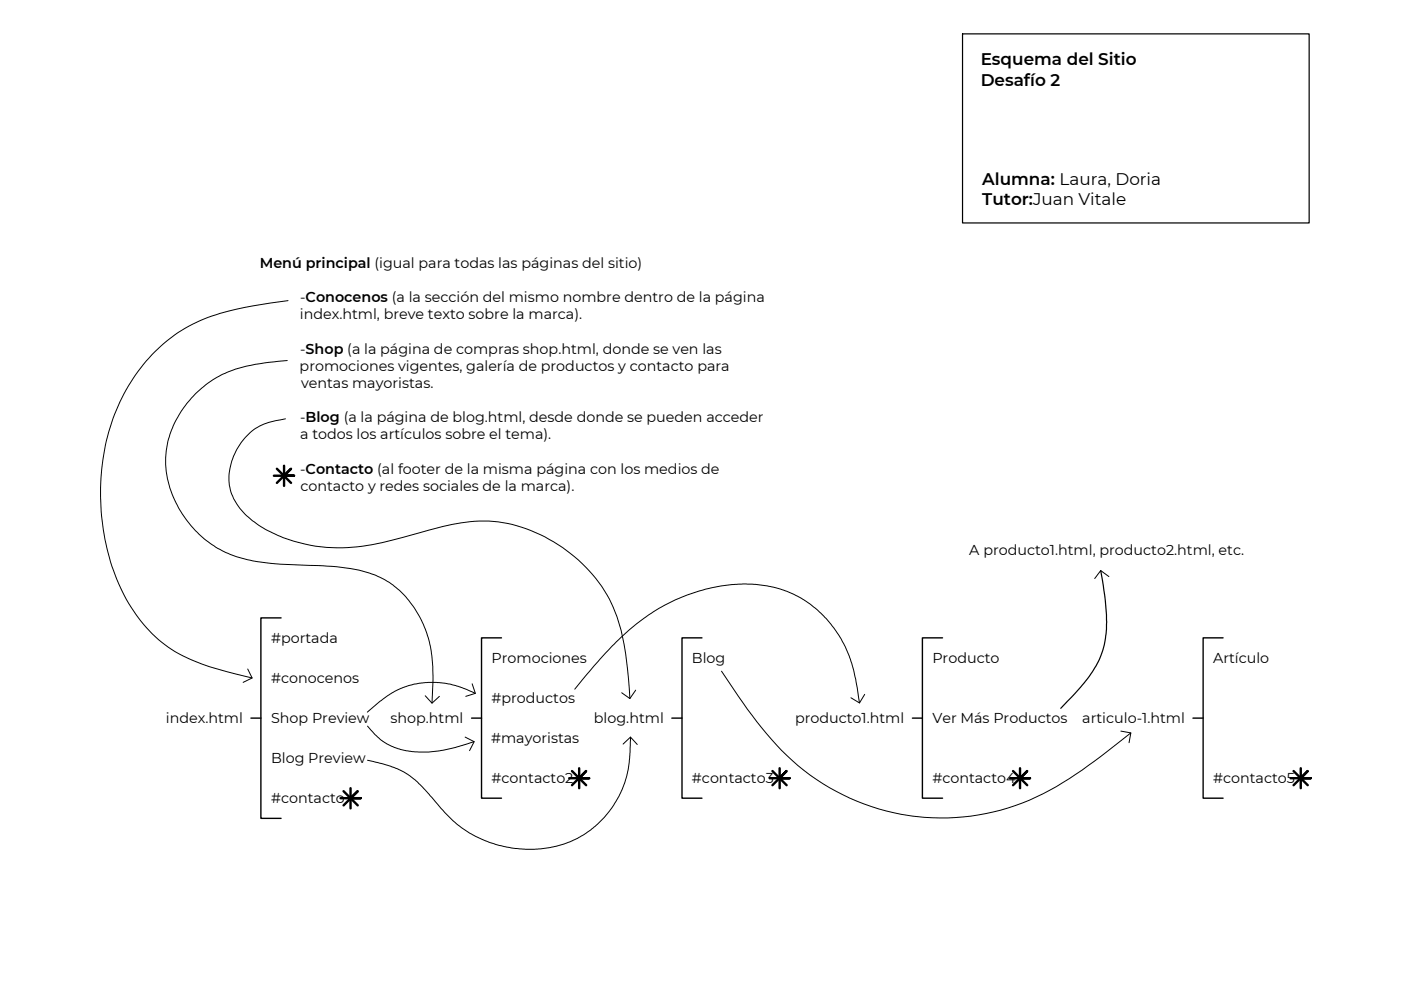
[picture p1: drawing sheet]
<svg xmlns="http://www.w3.org/2000/svg" width="297mm" height="210mm" viewBox="0 0 297 210" stroke-linecap="round" stroke-linejoin="round" font-family="sans-serif">
<!-- layer: 0 -->
<path d="M59.6 131h-4.3v42.5h4.3M106.3 135.2h-4.2v34h4.2M148.8 135.2h-4.2v34h4.2M199.8 135.2h-4.2v34h4.2M259.3 135.2h-4.2v34h4.2M53.2 152.3h2.1M100 152.3h2.1M142.4 152.3h2.2M193.4 152.3h2.2M252.9 152.3h2.2" fill="none" stroke="#000" stroke-width=".3"/>
<g fill="none" stroke="#000" stroke-width=".21">
<path d="M60.9 76.4l-1.9 .2a33.4 33.4 0 0 0-12.2 2.9 21.7 21.7 0 0 0-11.7 17.5 22.5 22.5 0 0 0 21.3 22.3l3 .3 6.1 .3a41.2 41.2 0 0 1 12.9 1.6 19.3 19.3 0 0 1 11.9 12.3 31.5 31.5 0 0 1 1.4 13.3l-.1 2M61.1 63.7a70.8 70.8 0 0 0-17.8 3.9 34.7 34.7 0 0 0-19 20.3 48.5 48.5 0 0 0 2.9 40 28.4 28.4 0 0 0 17.3 13.5l9 2.3M60.5 88.8a14.2 14.2 0 0 0-7.2 2.7 13.1 13.1 0 0 0-4.5 12.4 14.3 14.3 0 0 0 7 8.1 33.3 33.3 0 0 0 24.2 3.3l7.1-1.8a65.4 65.4 0 0 1 13.6-3 30.5 30.5 0 0 1 21.9 8.2 29.4 29.4 0 0 1 9.9 19l.8 6.2 .2 4.2M235.1 122.2l-1.7-1.2-1.3 1.7M52.5 141.8l1 1.9-2 1M77.9 154l1.7 1.8 1.2 1.2 1.1 .7 2.5 1 2.2 .5a27 27 0 0 0 13.2-1.7l.7-.2M90.2 147.5l1.4 1.6 1.6-1.5M98.6 156.3l1.9 1-.9 1.9M100.1 145l.7 2-2.1 .6M100.8 147l-3.6-1.5-2.9-.6-3.6-.2-2.7 .3-3 1-1.9 .9-2.6 1.8-2.6 2.3M121.9 146.1l1.6-2a71.6 71.6 0 0 1 13.5-13.3 35.5 35.5 0 0 1 24.1-6.8l.3 .1a23.1 23.1 0 0 1 19.3 17.2l.7 2.7 .8 5M132.1 157.8l1.6-1.5 1.4 1.5"/>
<path d="M133.7 156.3l-.3 5.2-.7 3.8a20.8 20.8 0 0 1-23.1 14.6l-3.4-.6a24.1 24.1 0 0 1-13.8-9.3l-4-4.3-2-1.5-1.6-.9-2-.8-4.9-1.3M134.8 146.3l-1.3 1.8-1.7-1.2M153 142.3a97.1 97.1 0 0 0 13.8 17.9 47.6 47.6 0 0 0 59.9 4.9 156.7 156.7 0 0 0 13.1-9.7M183.3 147.2l-1.1 1.8-1.8-1.1M237.6 155l2.2 .4-.4 2.1"/>
</g>
<g fill="none" stroke="#000" stroke-width=".51">
<path d="M58.7 99.4l3 3M60.2 98.7v4.3M58.1 100.9h4.2h-2.1l1.5-1.5-3 3M72.2 169.2h4.3h-2.2l1.5-1.4-3 3M72.8 167.8l3 3M74.3 167.1v4.3M120.7 165h4.2h-2.1l1.5-1.5-3 3M121.3 163.5l3 3M122.8 162.9v4.2M163.2 165h4.2h-2.1l1.5-1.5-3 3M163.8 163.5l3 3M165.3 162.9v4.2"/>
<path d="M214.2 165h4.2h-2.1l1.5-1.5-3 3M214.8 163.5l3 3M216.3 162.9v4.2M273.6 165h4.3h-2.1l1.5-1.5-3 3M274.3 163.5l3 3M275.8 162.9v4.2"/>
</g>
<path d="M204.1 7.2h73.5v40.1h-73.5zM233.4 121l.4 2.1a34.9 34.9 0 0 1 .2 14.1 23.7 23.7 0 0 1-6.2 9.9l-2.9 3.1" fill="none" stroke="#000" stroke-width=".25"/>
<g font-size="3.6">
<text x="207.9" y="13.9">Esquema del Sitio</text>
<text x="207.9" y="18.2">Desafío 2</text>
<text x="208.3" y="39.2">Alumna: Laura, Doria</text>
<text x="208.3" y="43.5">Tutor:Juan Vitale</text>
</g>
<g font-size="3">
<text x="55.1" y="56.8">Menú principal (igual para todas las páginas del sitio)</text>
<text x="63.7" y="64.1">-Conocenos (a la sección del mismo nombre dentro de la página</text>
<text x="63.6" y="67.7">index.html, breve texto sobre la marca).</text>
<text x="63.7" y="75">-Shop (a la página de compras shop.html, donde se ven las</text>
<text x="63.5" y="78.6">promociones vigentes, galería de productos y contacto para</text>
<text x="63.8" y="82.3">ventas mayoristas.</text>
<text x="63.7" y="89.5">-Blog (a la página de blog.html, desde donde se pueden acceder</text>
<text x="63.7" y="93.2">a todos los artículos sobre el tema).</text>
<text x="63.7" y="100.4">-Contacto (al footer de la misma página con los medios de</text>
<text x="63.7" y="104">contacto y redes sociales de la marca).</text>
<text x="205.5" y="117.6">A producto1.html, producto2.html, etc.</text>
<text x="57.5" y="136.3">#portada</text>
<text x="104.2" y="140.6">Promociones</text>
<text x="146.7" y="140.6">Blog</text>
<text x="197.7" y="140.6">Producto</text>
<text x="257.2" y="140.6">Artículo</text>
<text x="57.5" y="144.8">#conocenos</text>
<text x="104.2" y="149">#productos</text>
<text x="35.2" y="153.3">index.html</text>
<text x="57.5" y="153.3">Shop Preview</text>
<text x="82.8" y="153.3">shop.html</text>
<text x="125.9" y="153.3">blog.html</text>
<text x="168.6" y="153.3">producto1.html</text>
<text x="197.7" y="153.3">Ver Más Productos</text>
<text x="229.5" y="153.3">articulo-1.html</text>
<text x="57.5" y="161.8">Blog Preview</text>
<text x="104.1" y="157.6">#mayoristas</text>
<text x="104.2" y="166.1">#contacto2</text>
<text x="146.7" y="166.1">#contacto3</text>
<text x="197.7" y="166.1">#contacto4</text>
<text x="257.2" y="166.1">#contacto5</text>
<text x="57.5" y="170.3">#contacto</text>
</g>
</svg>
